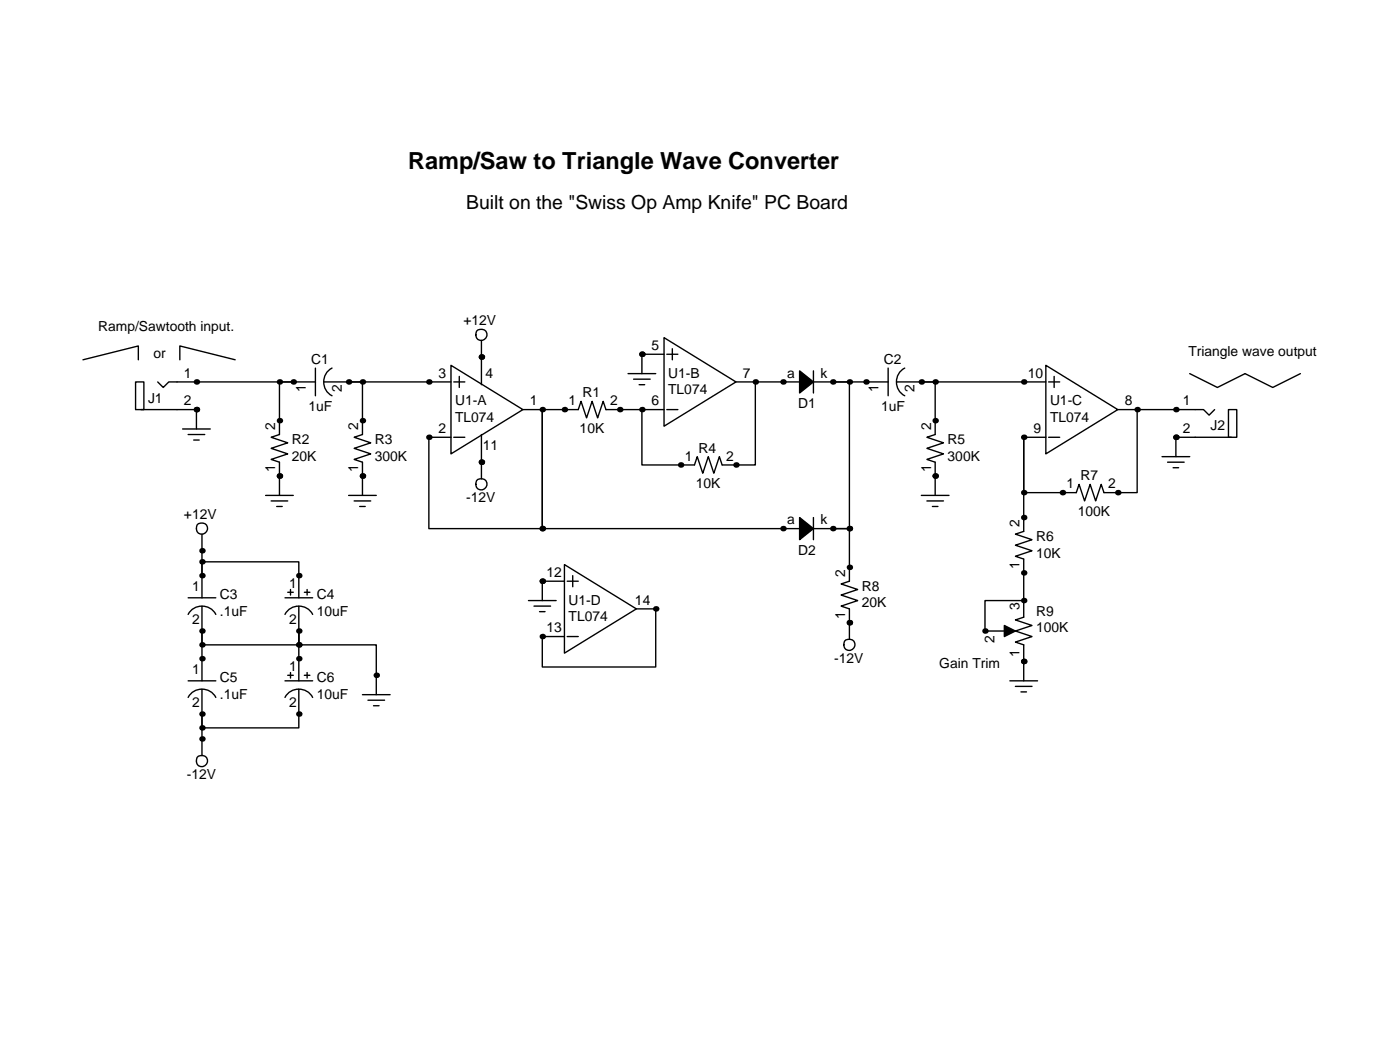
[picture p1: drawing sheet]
<svg xmlns="http://www.w3.org/2000/svg" width="257mm" height="195mm" viewBox="0 0 257 195" stroke-linecap="round" stroke-linejoin="round" font-family="sans-serif">
<g fill="none" stroke="#000" stroke-width=".25">
<path d="M15.2 66l10.2-2.5v2.5M24.9 70.1h1.5v5.1h-1.5zM25.9 75.2h10.2v3.5M29 70.1l1 1 1-1h26.9M33 66v-2.5l10.2 2.5M33.5 78.7h5.1M34.5 79.8h3.1M53.8 70.1h-2.5v9.7l-1.5 .5 3 1-3 1 3 1-3 1 1.5 .5v6.1M57.9 67.6v5M59.4 70.1h23.4M61 67.6a2.88 2.88 0 0 0 0 5M64 70.1h2.5v9.7l-1.5 .5 3.1 1-3.1 1 3.1 1-3.1 1 1.5 .5v6.1"/>
<path d="M82.8 67.1l13.2 8.1-13.2 8.1zM83.3 70.1h2M84.3 69.1v2M88.4 62.5v8.1M88.4 79.8v8.1M96 75.2h10.2l.5-1.5 1 3 1-3 1 3 1-3 .6 1.5h10.6M115.3 68.6h5.1M116.3 69.6h3.1M117.3 70.6h1.1M121.9 62l13.2 8.1-13.2 8.1zM121.9 65h-4v3.6M122.4 75.2h2.1"/>
<path d="M122.4 65h2.1M123.4 64v2M135.1 70.1h11.7M138.7 70.1v15.2h-6.1l-.5-1.5-1 3.1-1.1-3.1-1 3.1-1-3.1-.5 1.5h-9.6v-10.1M149.4 70.1h13.7M149.4 68.1v4M152.9 70.1h3.1v26.9h-3.1M163.1 67.6v5M164.6 70.1h27.4M166.1 67.6a2.88 2.88 0 0 0 0 5M169.2 70.1h2.5v9.7l-1.5 .5 3 1-3 1 3 1-3 1 1.5 .5v6.1M192 67.1l13.2 8.1-13.2 8.1z"/>
<path d="M192.5 70.1h2.1M193.5 69.1v2M205.2 75.2h15.8l1 1 1-1M208.8 75.2v15.2h-6.1l-.5-1.5-1 3-1-3-1.1 3-1-3-.5 1.5h-9.6v-10.1M218.4 68.6l5.1 2.5 5.1-2.5 5.1 2.5 5.1-2.5M225.6 75.2h1.5v5.1h-1.5zM35.6 80.8h1M37.1 98v11.7M48.8 90.9h5M49.8 91.9h3M50.8 93h1M64 90.9h5.1"/>
<path d="M65 91.9h3.1M66 93h1.1M82.8 80.3h-4.1v16.7h20.9v-21.8v21.8h47.2M83.3 80.3h2M149.4 95v4.1M149.4 97h3.5M152.9 97h3.1v9.7l-1.6 .5 3.1 1-3.1 1 3.1 1-3.1 1.1 1.6 .5v5.5M169.2 90.9h5M170.2 91.9h3M171.2 93h1M188 80.3v17.2l-1.6 .5 3.1 1.1-3.1 1 3.1 1-3.1 1 1.6 .5v10.7l-1.6 .5 3.1 1-3.1 1 3.1 1-3.1 1.1 1.6 .5v6.6M188 80.3h4"/>
<path d="M192.5 80.3h2.1M213.4 83.8h5M214.4 84.8h3M215.4 85.9h1M226.1 80.3h-10.2v3.5M34.5 112.8a2.88 2.88 0 0 1 5.1 0M34.5 109.7h5.1M37.1 115.8v2.6h17.8v-2.6v2.6h14.2v9.1M37.1 105.7v-2.6h17.8v6.6M37.1 111.3v13.7M52.3 112.8a2.88 2.88 0 0 1 5.1 0M52.3 109.7h5.1"/>
<path d="M52.8 108.7h1M53.3 108.2v1M54.9 111.3v13.7M55.9 108.7h1M56.4 108.2v1M97 110.2h5.1M98 111.3h3.1M99.1 112.3h1M103.6 103.6l13.2 8.2-13.2 8.1zM103.6 106.7h-4v3.5M104.1 106.7h2.1M104.1 116.8h2.1"/>
<path d="M105.2 105.7v2M116.8 111.8h3.6v10.6h-20.8v-5.6h4M188 110.2h-7.2v5.6h3.6M34.5 128a2.88 2.88 0 0 1 5.1 0M34.5 125h5.1M37.1 126.5v12.2M52.3 128a2.88 2.88 0 0 1 5.1 0M52.3 125h5.1M52.8 124h1M53.3 123.4v1.1M54.9 126.5v7.1h-17.8v-2.5M55.9 124h1"/>
<path d="M56.4 123.4v1.1M66.5 127.5h5.1M67.6 128.5h3M68.6 129.5h1M185.4 125h5.1M186.4 126h3.1M187.5 127h1"/>
<circle cx="88.4" cy="61.4" r="1.02"/>
<circle cx="37.1" cy="97" r="1.02"/>
<circle cx="88.4" cy="88.9" r="1.02"/>
<circle cx="156" cy="118.3" r="1.02"/>
<circle cx="37.1" cy="139.7" r="1.02"/>
</g>
<g fill="#000">
<circle cx="36.1" cy="75.2" r=".51"/>
<circle cx="36.1" cy="70.1" r=".51"/>
<circle cx="51.3" cy="77.2" r=".51"/>
<circle cx="51.3" cy="70.1" r=".51"/>
<circle cx="53.8" cy="70.1" r=".51"/>
<circle cx="64" cy="70.1" r=".51"/>
<circle cx="66.5" cy="70.1" r=".51"/>
<circle cx="66.5" cy="77.2" r=".51"/>
<circle cx="78.7" cy="70.1" r=".51"/>
<circle cx="88.4" cy="65.5" r=".51"/>
<circle cx="99.6" cy="75.2" r=".51"/>
<circle cx="103.6" cy="75.2" r=".51"/>
<circle cx="113.8" cy="75.2" r=".51"/>
<circle cx="117.9" cy="65" r=".51"/>
<circle cx="117.9" cy="75.2" r=".51"/>
<circle cx="138.7" cy="70.1" r=".51"/>
<circle cx="143.8" cy="70.1" r=".51"/>
<circle cx="152.9" cy="70.1" r=".51"/>
<circle cx="156" cy="70.1" r=".51"/>
<circle cx="159" cy="70.1" r=".51"/>
<circle cx="169.2" cy="70.1" r=".51"/>
<circle cx="171.7" cy="77.2" r=".51"/>
<circle cx="171.7" cy="70.1" r=".51"/>
<circle cx="188" cy="70.1" r=".51"/>
<circle cx="208.8" cy="75.2" r=".51"/>
<circle cx="215.9" cy="75.2" r=".51"/>
<circle cx="51.3" cy="87.4" r=".51"/>
<circle cx="66.5" cy="87.4" r=".51"/>
<circle cx="78.7" cy="80.3" r=".51"/>
<circle cx="88.4" cy="84.8" r=".51"/>
<circle cx="99.6" cy="97" r=".51"/>
<circle cx="125" cy="85.3" r=".51"/>
<circle cx="135.1" cy="85.3" r=".51"/>
<circle cx="143.8" cy="97" r=".51"/>
<circle cx="152.9" cy="97" r=".51"/>
<circle cx="156" cy="97" r=".51"/>
<circle cx="171.7" cy="87.4" r=".51"/>
<circle cx="188" cy="90.4" r=".51"/>
<circle cx="188" cy="80.3" r=".51"/>
<circle cx="188" cy="95" r=".51"/>
<circle cx="195.1" cy="90.4" r=".51"/>
<circle cx="205.2" cy="90.4" r=".51"/>
<circle cx="215.9" cy="80.3" r=".51"/>
<circle cx="37.1" cy="115.8" r=".51"/>
<circle cx="37.1" cy="105.7" r=".51"/>
<circle cx="37.1" cy="118.4" r=".51"/>
<circle cx="37.1" cy="103.1" r=".51"/>
<circle cx="37.1" cy="101.1" r=".51"/>
<circle cx="54.9" cy="115.8" r=".51"/>
<circle cx="54.9" cy="105.7" r=".51"/>
<circle cx="54.9" cy="118.4" r=".51"/>
<circle cx="99.6" cy="106.7" r=".51"/>
<circle cx="99.6" cy="116.8" r=".51"/>
<circle cx="120.4" cy="111.8" r=".51"/>
<circle cx="156" cy="114.3" r=".51"/>
<circle cx="156" cy="104.1" r=".51"/>
<circle cx="180.8" cy="115.8" r=".51"/>
<circle cx="188" cy="105.2" r=".51"/>
<circle cx="188" cy="110.2" r=".51"/>
<circle cx="37.1" cy="131.1" r=".51"/>
<circle cx="37.1" cy="133.6" r=".51"/>
<circle cx="37.1" cy="135.6" r=".51"/>
<circle cx="37.1" cy="120.9" r=".51"/>
<circle cx="54.9" cy="131.1" r=".51"/>
<circle cx="54.9" cy="120.9" r=".51"/>
<circle cx="69.1" cy="124" r=".51"/>
<circle cx="188" cy="121.4" r=".51"/>
</g>
<path d="M146.8 68.1l2.6 2-2.6 2zM146.8 95l2.6 2-2.6 2.1zM184.4 114.8l2 1-2 1z" fill="#000" stroke="#000" stroke-width=".25"/>
<text font-size="4.3" x="74.9" y="31">Ramp/Saw to Triangle Wave Converter</text>
<text font-size="3.6" x="85.6" y="38.4">Built on the &quot;Swiss Op Amp Knife&quot; PC Board</text>
<g font-size="2.5">
<text x="85.1" y="59.7">+12V</text>
<text x="18" y="60.7">Ramp/Sawtooth input.</text>
<text x="28.2" y="65.8">or</text>
<text x="119.6" y="64.3">5</text>
<text x="218.2" y="65.3">Triangle wave output</text>
<text x="33.8" y="69.3">1</text>
<text x="56.1" y="71.9" transform="rotate(-90 56.1 71.9)">1</text>
<text x="57.1" y="66.8">C1</text>
<text x="62.7" y="71.9" transform="rotate(-90 62.7 71.9)">2</text>
<text x="80.5" y="69.3">3</text>
<text x="89.2" y="69.3">4</text>
<text x="122.7" y="69.3">U1-B</text>
<text x="136.4" y="69.3">7</text>
<text x="144.5" y="69.3">a</text>
<text x="150.6" y="69.3">k</text>
<text x="161.3" y="71.9" transform="rotate(-90 161.3 71.9)">1</text>
<text x="162.3" y="66.8">C2</text>
<text x="167.9" y="71.9" transform="rotate(-90 167.9 71.9)">2</text>
<text x="188.7" y="69.3">10</text>
<text x="27.2" y="73.9">J1</text>
<text x="33.8" y="74.4">2</text>
<text x="56.6" y="75.4">1uF</text>
<text x="83.6" y="74.4">U1-A</text>
<text x="83.6" y="77.5">TL074</text>
<text x="97.3" y="74.4">1</text>
<text x="104.4" y="74.4">1</text>
<text x="106.9" y="72.9">R1</text>
<text x="112" y="74.4">2</text>
<text x="119.6" y="74.4">6</text>
<text x="122.7" y="72.4">TL074</text>
<text x="146.6" y="74.9">D1</text>
<text x="161.8" y="75.4">1uF</text>
<text x="192.8" y="74.4">U1-C</text>
<text x="192.8" y="77.5">TL074</text>
<text x="206.5" y="74.4">8</text>
<text x="217.2" y="74.4">1</text>
<text x="50.5" y="79" transform="rotate(-90 50.5 79)">2</text>
<text x="53.6" y="81.5">R2</text>
<text x="65.8" y="79" transform="rotate(-90 65.8 79)">2</text>
<text x="68.8" y="81.5">R3</text>
<text x="80.5" y="79.5">2</text>
<text x="88.6" y="82.6">11</text>
<text x="106.4" y="79.5">10K</text>
<text x="128.3" y="83.1">R4</text>
<text x="170.9" y="79" transform="rotate(-90 170.9 79)">2</text>
<text x="174" y="81.5">R5</text>
<text x="189.7" y="79.5">9</text>
<text x="217.2" y="79.5">2</text>
<text x="222.2" y="79">J2</text>
<text x="50.5" y="86.6" transform="rotate(-90 50.5 86.6)">1</text>
<text x="53.6" y="84.6">20K</text>
<text x="65.8" y="86.6" transform="rotate(-90 65.8 86.6)">1</text>
<text x="68.8" y="84.6">300K</text>
<text x="125.7" y="84.6">1</text>
<text x="127.8" y="89.7">10K</text>
<text x="133.3" y="84.6">2</text>
<text x="170.9" y="86.6" transform="rotate(-90 170.9 86.6)">1</text>
<text x="174" y="84.6">300K</text>
<text x="195.8" y="89.7">1</text>
<text x="198.4" y="88.1">R7</text>
<text x="203.5" y="89.7">2</text>
<text x="33.8" y="95.2">+12V</text>
<text x="85.6" y="92.2">-12V</text>
<text x="197.9" y="94.7">100K</text>
<text x="144.5" y="96.3">a</text>
<text x="146.6" y="101.9">D2</text>
<text x="150.6" y="96.3">k</text>
<text x="187.2" y="96.8" transform="rotate(-90 187.2 96.8)">2</text>
<text x="190.2" y="99.3">R6</text>
<text x="53.1" y="107.9">1</text>
<text x="100.3" y="105.9">12</text>
<text x="155.2" y="105.9" transform="rotate(-90 155.2 105.9)">2</text>
<text x="187.2" y="104.4" transform="rotate(-90 187.2 104.4)">1</text>
<text x="190.2" y="102.4">10K</text>
<text x="35.3" y="108.5">1</text>
<text x="40.4" y="110">C3</text>
<text x="40.4" y="113">.1uF</text>
<text x="58.2" y="110">C4</text>
<text x="58.2" y="113">10uF</text>
<text x="104.4" y="111">U1-D</text>
<text x="116.6" y="111">14</text>
<text x="155.2" y="113.5" transform="rotate(-90 155.2 113.5)">1</text>
<text x="158.2" y="108.5">R8</text>
<text x="158.2" y="111.5">20K</text>
<text x="187.2" y="112" transform="rotate(-90 187.2 112)">3</text>
<text x="190.2" y="113">R9</text>
<text x="35.3" y="114.6">2</text>
<text x="53.1" y="114.6">2</text>
<text x="100.3" y="116.1">13</text>
<text x="104.4" y="114">TL074</text>
<text x="182.6" y="118.1" transform="rotate(-90 182.6 118.1)">2</text>
<text x="190.2" y="116.1">100K</text>
<text x="35.3" y="123.7">1</text>
<text x="40.4" y="125.2">C5</text>
<text x="53.1" y="123.2">1</text>
<text x="58.2" y="125.2">C6</text>
<text x="153.2" y="121.7">-12V</text>
<text x="172.5" y="122.7">Gain Trim</text>
<text x="187.2" y="120.6" transform="rotate(-90 187.2 120.6)">1</text>
<text x="35.3" y="129.8">2</text>
<text x="40.4" y="128.3">.1uF</text>
<text x="53.1" y="129.8">2</text>
<text x="58.2" y="128.3">10uF</text>
<text x="34.3" y="143">-12V</text>
</g>
</svg>
